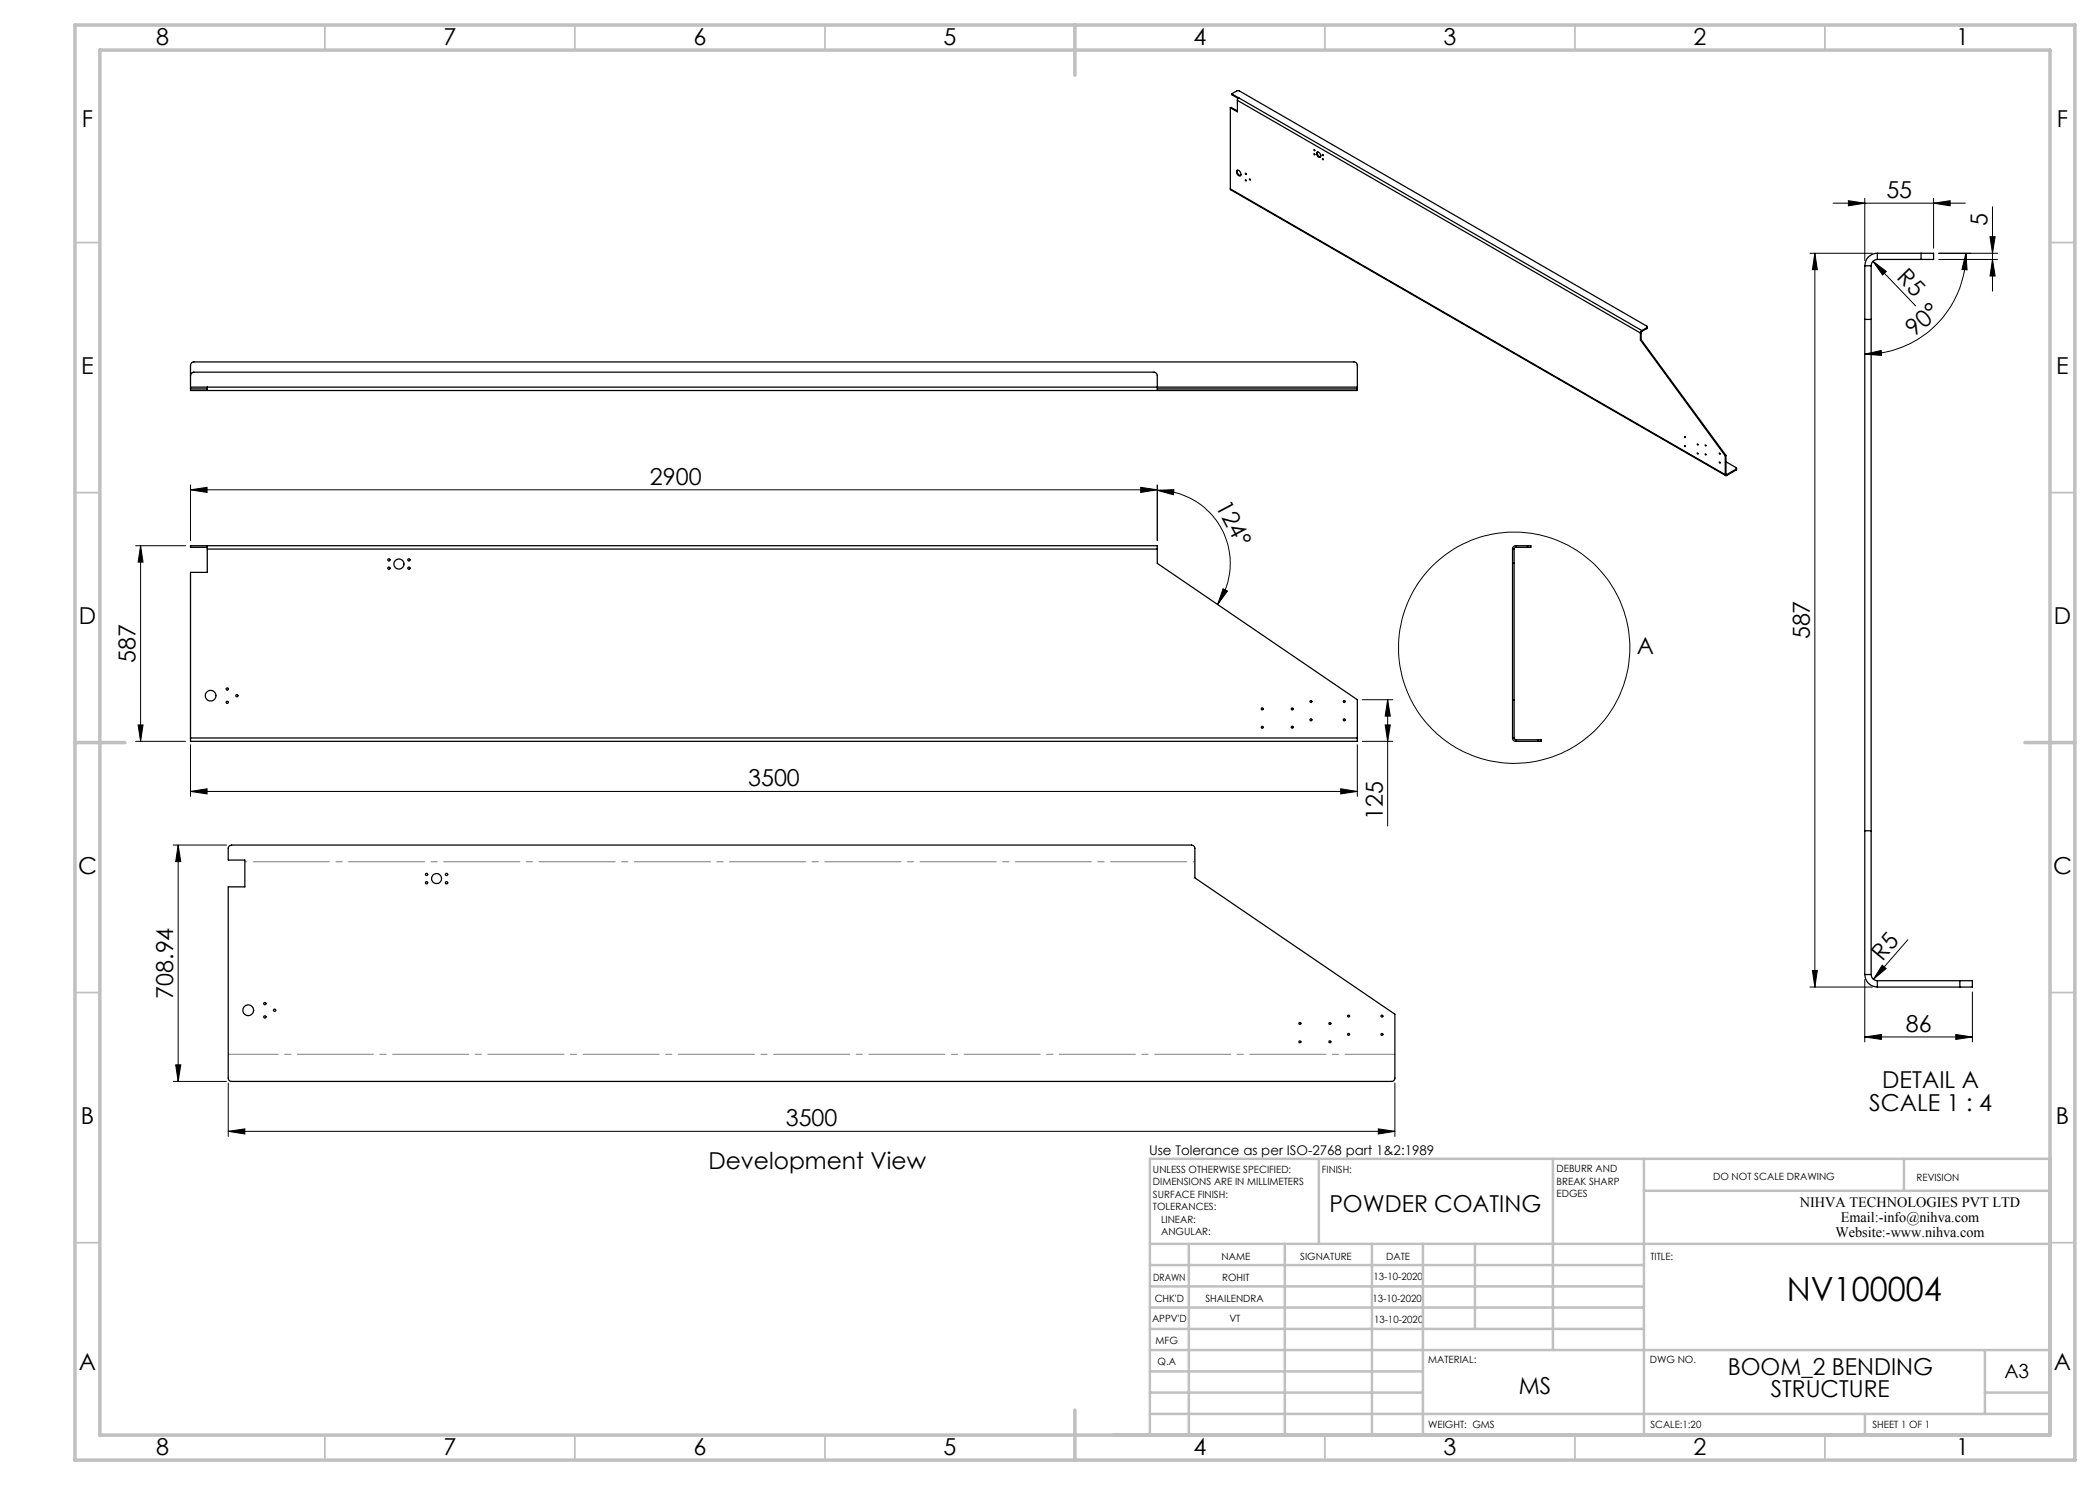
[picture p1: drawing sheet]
<svg xmlns="http://www.w3.org/2000/svg" width="420mm" height="297mm" viewBox="0 0 420 297" stroke-linecap="round" stroke-linejoin="round" font-family="sans-serif">
<g fill="none" stroke="#000" stroke-width=".2">
<path d="M373 39.6v12.5M386.7 39.6v10M362 50.7h12.5M363 50.7v146.7M363 50.7l.5 3.2h-1zM366.6 40.6h26.5M369.7 40.1l3.3 .5-3.3 .6zM374.6 52.2l2.7 2.1-.8 .7zM374.6 52.2l8.6 9M386.7 40.6l3.3-.5v1.1zM387.7 50.7h11.8M387.7 51.9h11.8"/>
<path d="M393.2 50.7l.2 3.3-1-.1zM393.2 50.7a20.2 20.2 0 0 1-20.2 20.1M398 47.3h1l-.5 3.4zM398.5 51.9l.5 3.3h-1zM398.5 41.3v16.9M373 70.8l3.2-.7 .1 1zM38.1 98l3.3-.5v1zM38.1 97v11.1M38.1 98h193.4M228.1 97.5l3.4 .5-3.4 .5zM231.5 97v11.1M231.5 98.1l3.3-.2-.1 1.1z"/>
<path d="M231.5 98.1a14.6 14.6 0 0 1 12 22.8M27.1 109.1h10M28.1 109.1l.5 3.3h-1zM28.1 109.1v39.2M244.6 117.8l.9 .4-2 2.7zM272.5 139.9h6.1M277.5 139.9v25.3M277.5 139.9l.6 3.3h-1.1zM27.1 148.3h10M27.6 145h1l-.5 3.3zM38.1 158.3l3.3-.5v1zM38.1 148.9v10.4"/>
<path d="M38.1 158.3h233.4M268.1 157.8l3.4 .5-3.4 .5zM271.5 148.9v10.4M272.5 148.3h6.1M277 145h1.1l-.6 3.3zM34.6 169h10.7M35.6 169l.6 3.3h-1.1zM35.6 169v47.3M362 197.4h12.5M362.5 194.1h1l-.5 3.3zM373 195.9v12.5M376.4 193l.8 .7-2.5 2.2z"/>
<path d="M381.6 188l-6.9 7.9M394.5 198.4v10M34.6 216.3h10.7M35.1 213h1.1l-.6 3.3zM45.6 216.6v10.7M279 216.6v10.7M373 207.4l3.3-.5v1zM373 207.4h21.5M391.2 206.9l3.3 .5-3.3 .5zM45.6 226.3l3.4-.5v1zM45.6 226.3h233.4M275.7 225.8l3.3 .5-3.3 .5z"/>
<circle cx="302.8" cy="129.5" r="23.1"/>
</g>
<g fill="none" stroke="#c0c0c0" stroke-width=".35">
<path d="M65 5v5M115 5v5M165 5v5M265 5v5M315 5v5M365 5v5M15 48.5h5M410 48.5h5M15 98.5h5M410 98.5h5M15 198.5h5M410 198.5h5"/>
<path d="M15 248.5h5M410 248.5h5M65 287v5M115 287v5M165 287v5M265 287v5M315 287v5M365 287v5"/>
</g>
<g fill="none" stroke="#c0c0c0" stroke-width=".5">
<path d="M263.8 231.8v17M310.6 231.8v38.2M328.8 231.8v55.2M328.8 238.2h81.2M380.8 231.8v6.4M410 231.8h-180v55.2M230 248.8h180M230 257.3h98.8M230 253h98.8M237.8 248.8v38.2M257 248.8v38.2M274.4 248.8v38.2"/>
<path d="M284.6 248.8v38.2M295 248.8v17M230 265.8h98.8M230 261.5h98.8M230 278.5h54.6M230 274.3h54.6M230 270h180M397 278.5h13M397 270v12.8M230 282.8h180M373 282.8v4.2"/>
</g>
<path d="M15 5h400v287h-400zM20 10h390v277h-390zM215 5v10M15 148.5h10M405 148.5h10M215 282v10" fill="none" stroke="#c0c0c0" stroke-width=".7"/>
<path d="M45.7 210.9h233.3" fill="none" stroke="#808080" stroke-width=".2" stroke-dasharray="15.2 1.3 1.3 1.3" stroke-dashoffset="5.3"/>
<path d="M239 172.4h-190" fill="none" stroke="#808080" stroke-width=".2" stroke-dasharray="15.2 1.3 1.3 1.3" stroke-dashoffset="-1.7"/>
<g fill="#000">
<path d="M374.6 52.2l2.7 2.1-.8 .7zM376.4 193l.8 .7-2.5 2.2z"/>
<path d="M398 47.3h1l-.5 3.4zM398.5 51.9l.5 3.3h-1z"/>
<path d="M373 70.8l3.2-.7 .1 1zM393.2 50.7l.2 3.3-1-.1z"/>
<path d="M38.1 98l3.3-.5v1zM228.1 97.5l3.4 .5-3.4 .5z"/>
<path d="M28.1 109.1l.5 3.3h-1zM27.6 145h1l-.5 3.3zM35.6 169l.6 3.3h-1.1zM35.1 213h1.1l-.6 3.3z"/>
<path d="M244.6 117.8l.9 .4-2 2.7zM231.5 98.1l3.3-.2-.1 1.1z"/>
<path d="M268.1 157.8l3.4 .5-3.4 .5zM38.1 158.3l3.3-.5v1z"/>
<path d="M277 145h1.1l-.6 3.3zM277.5 139.9l.6 3.3h-1.1z"/>
<path d="M362.5 194.1h1l-.5 3.3zM363 50.7l.5 3.2h-1z"/>
<path d="M373 207.4l3.3-.5v1zM391.2 206.9l3.3 .5-3.3 .5zM369.7 40.1l3.3 .5-3.3 .6zM386.7 40.6l3.3-.5v1.1z"/>
<path d="M45.6 226.3l3.4-.5v1zM275.7 225.8l3.3 .5-3.3 .5z"/>
</g>
<g fill="none" stroke="#000" stroke-width=".25">
<path d="M246.3 18.8l1.1-.6h.5l81.5 47 .1 .1-.1 .2M246.3 18.8l1.5 .8M246.3 18.8v.1l1.3 .8M247.8 19.6l-.3 .5M247.8 19.6l80.6 46.5M246.1 37.8v.2l99 57.1M246.1 37.8l99 57.1M246.1 21.6v16.2M246.1 21.6l.1-.1 1.3 .7M247.3 34.1a.63 .63 0 0 1 .8 .3 .63 .63 0 0 1-.1 .8 .9 .9 0 0 1-.7-1.1zM247.5 20.1v2.3l-1.4-.8M247.5 20.1l80.6 46.5"/>
<path d="M247.5 34a.76 .76 0 0 0 .6 1.1M263.3 30.5a.62 .62 0 0 1 .7 .3 .62 .62 0 0 1-.1 .7 .83 .83 0 0 1-.6-1zM263.5 30.4a.77 .77 0 0 0 .6 1M373 53.2v141.7M373 53.2h1.2M374.2 53.2v141.7M375.5 50.7a2.47 2.47 0 0 0-2.5 2.5M375.5 51.9a1.26 1.26 0 0 0-1.3 1.3M375.5 50.7v1.2M375.5 50.7h8.7M375.5 51.9h8.7M384.2 50.7h2.5v1.2h-2.5"/>
<path d="M384.2 50.7v1.2M38.1 75.1a.73 .73 0 0 1 .7-.7h192a.73 .73 0 0 1 .7 .7v3M38.1 77.4v.4M38.1 77.4v-4.4a.66 .66 0 0 1 .7-.6h232a.66 .66 0 0 1 .7 .6v4.4M38.1 77.8v.3h233.4v-.3M38.1 77.4h233.4M38.1 77.8h3.4M41.5 77.4v.7M231.5 77.8h40M271.5 77.4v.4M328.1 66.6v1.4M328.1 68l17 23.2"/>
<path d="M328.2 67.9l-.1 .1M328.2 67.9l17 23.2M328.2 66.5l-.1 .1M328.2 66.5v1.4M328.4 66.1l-.3 .5M328.4 66.3l-.2 .2M328.4 66.1v.2M329.4 65.5l-1 .6M329.4 65.5v.2M329.4 65.7l-1 .6M329.5 65.4l-.1 .3M373 63.9h1.2"/>
<path d="M336.9 89.1h.1v.2zM336.9 87.3h.1v.2zM341 89l.2 .1zM341 90.8l.2 .1zM343.9 92.4l.1 .2zM343.9 90.6l.1 .2zM345.1 94.9l.1 .2h.1M345.1 91.2v3.7M345.2 94.9h.1M345.2 92.4l2 1.1 .1 .2-.1 .1M345.2 91.1l-.1 .1M345.2 94.9h-.1"/>
<path d="M345.2 91.1v3.8M345.3 94.9v.2M347.2 93.8l-1.9 1.1M347.2 93.8v.2M347.2 94l-1.9 1.1M347.3 93.7l-.1 .3M41.5 109.5h-3.4v-.4h193.4v.7M41.5 109.1v.7M41.5 109.8h190M41.5 109.8v4.7h-3.4v33.1M231.5 109.8v2.9l40 27.2v7.7M302.5 109.8h.3"/>
<path d="M302.5 112.7h.3M302.5 109.8v37.8M302.8 109.8v37.8M303.2 109.1a.61 .61 0 0 0-.7 .7M303.2 109.5l-.4 .3M303.2 109.1h2.3M303.2 109.5h2.3M303.2 109.1v.4M305.5 109.1h.7v.4h-.7M305.5 109.1v.4M302.5 139.9h.3M38.1 147.6v.7h233.4v-.7"/>
<path d="M38.1 147.6h233.4M302.5 147.6a.61 .61 0 0 0 .7 .7M302.5 147.6h.3M302.8 147.6l.4 .4M303.2 148.3h4.4M303.2 148v.3M303.2 148h4.4M307.6 148h.6v.3h-.6M307.6 148v.3M45.8 169.2l.5-.2h192a.66 .66 0 0 1 .7 .7v5.9l40 27.2v12.8a.66 .66 0 0 1-.7 .7h-232a.66 .66 0 0 1-.7-.7v-38.2h3.4v-5.4h-3.4v-2.5zM373 166.2h1.2M373 194.9a2.53 2.53 0 0 0 2.5 2.5"/>
<path d="M373 194.9h1.2M374.2 194.9a1.21 1.21 0 0 0 1.3 1.2M375.5 196.1v1.3M375.5 197.4h16.5M375.5 196.1h16.5M392 196.1h2.5v1.3h-2.5M392 196.1v1.3"/>
<circle cx="249.2" cy="36" r=".12"/>
<circle cx="249.2" cy="34.7" r=".12"/>
<circle cx="250" cy="35.9" r=".12"/>
<circle cx="262.9" cy="30.8" r=".1"/>
<circle cx="262.9" cy="30" r=".1"/>
<circle cx="264.6" cy="31" r=".11"/>
<circle cx="264.6" cy="31.8" r=".11"/>
<circle cx="339.5" cy="90.7" r=".09"/>
<circle cx="339.5" cy="88.9" r=".09"/>
<circle cx="77.8" cy="112" r=".22"/>
<circle cx="77.8" cy="113.6" r=".22"/>
<circle cx="79.8" cy="112.8" r="1.01"/>
<circle cx="81.8" cy="112" r=".23"/>
<circle cx="81.8" cy="113.6" r=".23"/>
<circle cx="42.1" cy="139.1" r="1.06"/>
<circle cx="45.5" cy="137.8" r=".22"/>
<circle cx="47.4" cy="139.1" r=".23"/>
<circle cx="45.5" cy="140.5" r=".23"/>
<circle cx="252.5" cy="141.8" r=".21"/>
<circle cx="252.5" cy="145.4" r=".21"/>
<circle cx="258.4" cy="141.8" r=".21"/>
<circle cx="258.4" cy="145.4" r=".21"/>
<circle cx="262.2" cy="140.3" r=".21"/>
<circle cx="262.2" cy="144" r=".21"/>
<circle cx="268.9" cy="144" r=".21"/>
<circle cx="268.9" cy="140.3" r=".21"/>
<circle cx="85.3" cy="176.6" r=".23"/>
<circle cx="85.3" cy="174.9" r=".22"/>
<circle cx="87.3" cy="175.7" r="1"/>
<circle cx="89.3" cy="176.6" r=".23"/>
<circle cx="89.3" cy="174.9" r=".22"/>
<circle cx="49.6" cy="202" r="1.08"/>
<circle cx="53" cy="200.7" r=".23"/>
<circle cx="53" cy="203.4" r=".22"/>
<circle cx="54.9" cy="202.1" r=".22"/>
<circle cx="260" cy="208.4" r=".2"/>
<circle cx="260" cy="204.7" r=".2"/>
<circle cx="266" cy="204.7" r=".2"/>
<circle cx="266" cy="208.3" r=".2"/>
<circle cx="269.7" cy="203.2" r=".19"/>
<circle cx="269.7" cy="206.9" r=".19"/>
<circle cx="276.4" cy="203.2" r=".19"/>
<circle cx="276.4" cy="206.9" r=".19"/>
</g>
<text font-size="6.7" x="357.3" y="260.3">NV100004</text>
<g font-size="4.7">
<text x="31.2" y="9">8</text>
<text x="88.7" y="9">7</text>
<text x="138.7" y="9">6</text>
<text x="188.7" y="9">5</text>
<text x="238.7" y="9">4</text>
<text x="288.7" y="9">3</text>
<text x="338.7" y="9">2</text>
<text x="391.2" y="9">1</text>
<text x="16.4" y="25.5">F</text>
<text x="411.4" y="25.5">F</text>
<text x="377.3" y="39.6">55</text>
<text x="397.5" y="45.2" transform="rotate(-90 397.5 45.2)">5</text>
<text x="379.2" y="55.7" transform="rotate(45 379.2 55.7)">R5</text>
<text x="382.9" y="67.5" transform="rotate(-41 382.9 67.5)">90°</text>
<text x="16.2" y="74.7">E</text>
<text x="411.2" y="74.7">E</text>
<text x="130" y="96.9">2900</text>
<text x="243" y="101.1" transform="rotate(62 243 101.1)">124°</text>
<text x="15.8" y="124.7">D</text>
<text x="410.8" y="124.7">D</text>
<text x="327.4" y="130.9">A</text>
<text x="362" y="127.9" transform="rotate(-90 362 127.9)">587</text>
<text x="27.1" y="132.6" transform="rotate(-90 27.1 132.6)">587</text>
<text x="149.6" y="157.2">3500</text>
<text x="276.5" y="163.9" transform="rotate(-90 276.5 163.9)">125</text>
<text x="15.6" y="174.7">C</text>
<text x="410.6" y="174.7">C</text>
<text x="376.5" y="192.5" transform="rotate(-50 376.5 192.5)">R5</text>
<text x="34.7" y="199.7" transform="rotate(-90 34.7 199.7)">708.94</text>
<text x="381.2" y="206.4">86</text>
<text x="376.5" y="217.7">DETAIL A</text>
<text x="16.2" y="224.7">B</text>
<text x="157.2" y="225.3">3500</text>
<text x="373.9" y="222.2">SCALE 1 : 4</text>
<text x="411.2" y="224.7">B</text>
<text x="141.7" y="233.7">Development View</text>
<text x="265.9" y="242.4">POWDER COATING</text>
<text x="15.8" y="274">A</text>
<text x="345.5" y="275">BOOM_2 BENDING</text>
<text x="410.8" y="274">A</text>
<text x="303.7" y="278.9">MS</text>
<text x="354.2" y="279.5">STRUCTURE</text>
<text x="31.2" y="291">8</text>
<text x="88.7" y="291">7</text>
<text x="138.7" y="291">6</text>
<text x="188.7" y="291">5</text>
<text x="238.7" y="291">4</text>
<text x="288.7" y="291">3</text>
<text x="338.7" y="291">2</text>
<text x="391.2" y="291">1</text>
</g>
<text font-size="3.9" x="400.9" y="275.5">A3</text>
<g font-size="2.9">
<text x="360" y="241.3">NIHVA TECHNOLOGIES PVT LTD</text>
<text x="368.2" y="244.3">Email:-info@nihva.com</text>
<text x="367.1" y="247.3">Website:-www.nihva.com</text>
</g>
<text font-size="2.7" x="229.8" y="231.1">Use Tolerance as per ISO-2768 part 1&amp;2:1989</text>
<g font-size="2">
<text x="230.6" y="234.6">UNLESS OTHERWISE SPECIFIED:</text>
<text x="230.6" y="237.1">DIMENSIONS ARE IN MILLIMETERS</text>
<text x="230.6" y="239.6">SURFACE FINISH:</text>
<text x="264.4" y="234.6">FINISH:</text>
<text x="311.3" y="234.5">DEBURR AND</text>
<text x="311.3" y="237">BREAK SHARP</text>
<text x="311.3" y="239.5">EDGES</text>
<text x="342.6" y="236">DO NOT SCALE DRAWING</text>
<text x="383.3" y="236.2">REVISION</text>
<text x="230.6" y="242.1">TOLERANCES:</text>
<text x="232.2" y="244.6">LINEAR:</text>
<text x="232.2" y="247.1">ANGULAR:</text>
<text x="244.3" y="252">NAME</text>
<text x="260" y="251.9">SIGNATURE</text>
<text x="277.2" y="251.9">DATE</text>
<text x="330.1" y="251.9">TITLE:</text>
<text x="230.6" y="256.1">DRAWN</text>
<text x="244.4" y="256.1">ROHIT</text>
<text x="274.7" y="255.9">13-10-2020</text>
<text x="230.9" y="260.3">CHK'D</text>
<text x="241.1" y="260.3">SHAILENDRA</text>
<text x="274.5" y="260.3">13-10-2020</text>
<text x="230.4" y="264.4">APPV'D</text>
<text x="231.1" y="268.8">MFG</text>
<text x="245.9" y="264.4">VT</text>
<text x="274.8" y="264.6">13-10-2020</text>
<text x="231.5" y="273">Q.A</text>
<text x="285.6" y="272.5">MATERIAL:</text>
<text x="330" y="272.5">DWG NO.</text>
<text x="285.6" y="285.5">WEIGHT: GMS</text>
<text x="330.1" y="285.6">SCALE:1:20</text>
<text x="374.5" y="285.6">SHEET 1 OF 1</text>
</g>
</svg>
